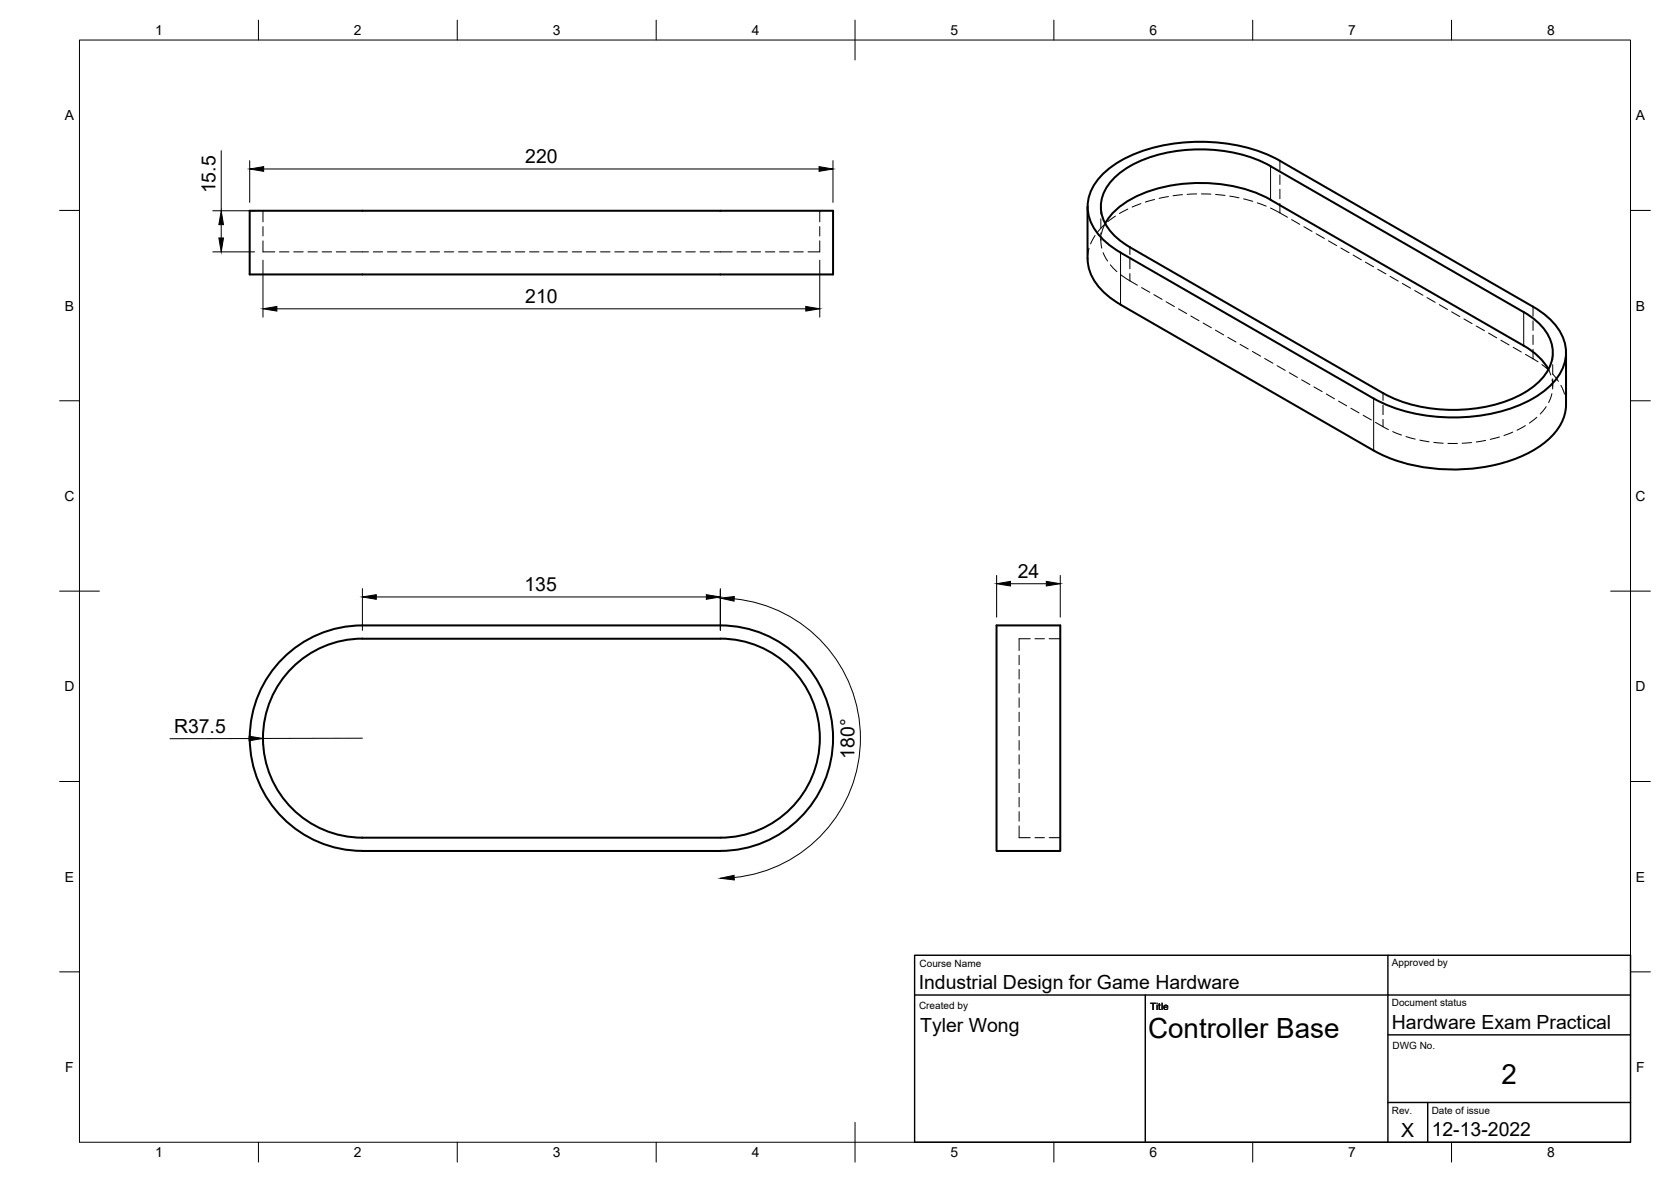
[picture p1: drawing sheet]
<svg xmlns="http://www.w3.org/2000/svg" width="420mm" height="297mm" viewBox="0 0 420 297" stroke-linecap="round" stroke-linejoin="round" font-family="sans-serif">
<!-- layer: Hidden -->
<g fill="none" stroke="#000" stroke-width=".25">
<path d="M66.1 53v2.8M66.1 56.9v2.4M206.1 53v2.8M206.1 56.9v2.4M275.3 59.2l-1.1 2.1M276.8 60l.2 2.4M276.8 52v1.8M276.8 55v2.4M276.8 58.6v1.8M277.7 56.5l-1.7 1.7M277.9 56.2l-1 2.6M280.5 54.3l-1.9 1.4"/>
<path d="M283.6 52.5l-2.1 1.2M286.9 51.2l-2.2 .8M290.3 50.1l-2.3 .7M293.8 49.4l-2.4 .5M297.3 48.9l-2.3 .3M300.9 48.7l-2.4 .1M302.1 48.7l2.4 .1M305.6 48.9l2.4 .2M309.2 49.3l2.3 .4M312.7 50l2.3 .6M316.1 51l2.3 .8M319.4 52.3l4.3 2.3"/>
<path d="M324.8 55.2l2 1.2M327.9 57l2 1.2M330.9 58.7l2.1 1.2M66.1 60.5v2.8h3M70.3 63.3h2.4M73.9 63.3h2.3M77.4 63.3h2.4M81 63.3h2.4M84.6 63.3h2.4M88.1 63.3h4.6M93.9 63.3h2.3M97.4 63.3h2.4"/>
<path d="M101 63.3h2.4M104.6 63.3h2.4M108.1 63.3h2.4M111.7 63.3h2.4M115.3 63.3h2.4M118.9 63.3h2.3M122.4 63.3h2.4M126 63.3h2.4M129.6 63.3h2.4M133.1 63.3h2.4M136.7 63.3h2.4M140.3 63.3h2.4"/>
<path d="M143.9 63.3h2.3M147.4 63.3h2.4M151 63.3h2.4M154.6 63.3h2.4M158.2 63.3h2.3M161.7 63.3h2.4M165.3 63.3h2.4M168.9 63.3h2.4M172.4 63.3h2.4M176 63.3h2.4M179.6 63.3h4.5M185.3 63.3h2.4"/>
<path d="M188.9 63.3h2.3M192.4 63.3h2.4M196 63.3h2.4M199.6 63.3h2.4M206.1 60.5v2.8h-2.9M273.8 62.4l-.3 2.6M277.4 63.5l1.1 2.1M279.2 66.6l1.6 1.7M281.8 69l4.2 2.7M287 72.3l2.1 1.2M290.1 74l2.1 1.2M293.2 75.8l2.1 1.2"/>
<path d="M296.3 77.6l2.1 1.2M299.4 79.4l2.1 1.2M334 60.5l2.1 1.2M337.1 62.3l2.1 1.2M340.2 64.1l2.1 1.2M343.3 65.9l2.1 1.2M346.4 67.7l2.1 1.1M349.5 69.5l2.1 1.1M352.6 71.2l2.1 1.2M355.7 73l2.1 1.2M358.8 74.8l2.1 1.2M361.9 76.6l2.1 1.2"/>
<path d="M365 78.4l2.1 1.2M302.5 81.2l2.1 1.2M305.6 83l2.1 1.2M308.7 84.8l2.1 1.1M311.8 86.5l2.1 1.2M314.9 88.3l2.1 1.2M318 90.1l2.1 1.2M321.1 91.9l2.1 1.2M324.2 93.7l2 1.2M327.3 95.4l2.1 1.2M330.4 97.2l2 1.2M333.5 99l2 1.2"/>
<path d="M368.1 80.1l2 1.2M371.2 81.9l2.1 1.2M374.3 83.7l2 1.2M377.4 85.5l2 1.2M380.5 87.3l2 1.2M383.6 89.1l3.1 1.8M387.7 91.6l1.8 1.5M389.3 92.8l.6 1.4M390.2 98.9l-.8 2.3M390.2 95.4l.2 2.4M390.4 94l1.5 1.8M390.4 88.6v1.9"/>
<path d="M390.4 91.6v2.4M390.4 95.2v1.9M392.5 96.8l.9 2.2M336.6 100.8l2 1.2M339.7 102.6l2 1.2M342.8 104.4l2 1.1M345.8 106.1l3.3 1.9M350.2 108.5l2.2 .8M353.5 109.7l2.3 .6M357 110.6l2.3 .4M360.5 111.2l2.4 .2M364.1 111.4h2.4"/>
<path d="M370 111.2l-2.4 .2M373.5 110.7l-2.3 .4M377 109.8l-2.3 .6M380.4 108.6l-2.3 .9M383.5 107l-2.1 1.1M386.4 104.9l-1.8 1.4M388.8 102.2l-1.5 1.8M393.6 100.2l.2 1.5M256.2 179v2.3M256.2 175.4v2.4M256.2 171.8v2.4M256.2 168.2v2.4"/>
<path d="M256.2 164.7v2.4M259 160.5h-2.8v3M260.2 160.5h2.4M263.8 160.5h2.8M256.2 196.8v2.4M256.2 193.3v2.3M256.2 189.7v2.4M256.2 186.1v2.4M256.2 182.5v2.4M256.2 207.5v3h2.8M256.2 204v2.4M256.2 200.4v2.4"/>
<path d="M260.2 210.5h2.4M263.8 210.5h2.8"/>
</g>
<!-- layer: Visible -->
<g fill="none" stroke="#000" stroke-width=".51">
<path d="M62.8 53h146.7v16h-146.7zM273.5 52v13M319.5 50.2l63.6 36.7a16 16 0 0 1 6.2 5.9M319.5 41.8l63.6 36.6M319.5 50.2a39.1 39.1 0 0 0-35.5 .1l-2.2 1.5a14.2 14.2 0 0 0-3.9 4.4M319.5 41.8a39.2 39.2 0 0 0-35.4 0 14 14 0 0 0-7.1 8.2 10 10 0 0 0 4.1 10l3 2.1 63.6 36.7a39.2 39.2 0 0 0 35.4 0 14 14 0 0 0 7.1-8.3 10 10 0 0 0-4-10l-3.1-2.1M273.5 65a12.7 12.7 0 0 0 5.8 9.9l2.5 1.7M281.7 76.6l63.7 36.6a44.8 44.8 0 0 0 32.8 3 24.4 24.4 0 0 0 13.6-8.6 10.6 10.6 0 0 0 2-5.9v-13.1M281.8 63.5a14.9 14.9 0 0 1-8.2-10.2 11.7 11.7 0 0 1 4.9-10.6 36 36 0 0 1 21.1-7 42.2 42.2 0 0 1 22.2 4.7l63.7 36.7a14.9 14.9 0 0 1 8.2 10.1 11.7 11.7 0 0 1-5 10.7 36 36 0 0 1-21.1 7 42.4 42.4 0 0 1-22.2-4.8l-63.7-36.6M181.1 157.2h-90a28.3 28.3 0 0 0-28.3 28.3 28.3 28.3 0 0 0 28.3 28.3l90 .1M181.1 157.2a28.3 28.3 0 0 1 28.4 28.3 28.3 28.3 0 0 1-28.4 28.3M250.6 157.2h16v56.7h-16z"/>
<path d="M91.1 160.5h90M91.1 160.5a25 25 0 0 0-25 25 25 25 0 0 0 25 25h90M181.1 160.5a25 25 0 0 1 25 25 25 25 0 0 1-25 25"/>
</g>
<!-- layer: Hidden Narrow -->
<g fill="none" stroke="#000" stroke-width=".25">
<path d="M321.8 40.4v2.4M321.8 44v2.4M321.8 47.5v2.4M321.8 51.1v2.4M284.1 62.1v1.9M284.1 65.2v2.3M284.1 68.7v1.9M385.5 77.1v2.3M347.7 98.8v1.8M385.5 80.6v2.4M385.5 84.2v2.4M385.5 87.8v2.4"/>
<path d="M347.7 101.8v2.4M347.7 105.4v1.8"/>
</g>
<!-- layer: Visible Narrow -->
<path d="M319.5 41.8v8.4M281.7 63.5v13.1M383.1 78.4v8.5M345.4 100.1v13.1" fill="none" stroke="#000" stroke-width=".25"/>
<!-- layer: BORDER -->
<g fill="none" stroke="#000" stroke-width=".25">
<path d="M20 10.1h390v276.9h-390zM65 5.1v5M115 5.1v5M165 5.1v5M215 5.1v10M265 5.1v5M315 5.1v5M365 5.1v5M15 52.9h5M410 52.9h5M15 100.7h5M410 100.7h5"/>
<path d="M15 148.6h10M405 148.6h10M15 196.4h5M410 196.4h5M15 244.2h5M410 244.2h5M65 287v5M115 287v5M165 287v5M215 282.1v9.9M265 287v5M315 287v5"/>
<path d="M365 287v5"/>
</g>
<!-- layer: TITLEBLOCK -->
<path d="M230 240.1h180v46.9h-180zM230 250h180M288 250v37M349 240.1v46.9M349 277.1h61M349 260.1h61M359 277.1v9.9" fill="none" stroke="#000" stroke-width=".36"/>
<!-- layer: FD_Dimensions -->
<g fill="none" stroke="#000" stroke-width=".25">
<path d="M55.6 37.9v15.1M53.5 53h10.5M55.6 56.5v3.3M62.8 40.4v10.5M66.3 42.5h139.7M209.4 40.4v10.5M53.5 63.3h10.5M66.1 65.4v14.3M69.6 77.6h133M206.1 65.4v14.3M91.1 147.9v10.5M94.6 150h83"/>
<path d="M181.1 147.9v10.5M184.6 150.5a35.2 35.2 0 0 1 31.7 35 35.2 35.2 0 0 1-31.7 35M250.6 144.6v10.5M254.1 146.7h9M266.6 144.6v10.5M62.6 185.6h-19.9M91.1 185.5l-25 .1"/>
</g>
<g fill="#000" stroke="#000" stroke-width=".25">
<path d="M55 59.8h1.2l-.6 3.5zM55.6 53l.6 3.5h-1.2zM62.8 42.5l3.5-.6v1.2zM206 41.9l3.4 .6-3.4 .6zM66.1 77.6l3.5-.6v1.2zM202.6 77l3.5 .6-3.5 .6zM91.1 150l3.5-.6v1.2zM177.6 149.4l3.5 .6-3.5 .6zM181.1 150.3l3.5-.4v1.2zM250.6 146.7l3.5-.6v1.2zM263.1 146.1l3.5 .6-3.5 .6zM62.6 185l3.5 .6-3.5 .6z"/>
<path d="M181.1 220.7l3.5-.7v1.1z"/>
</g>
<g font-size="7">
<text x="288.7" y="261">Controller Base</text>
<text x="377.5" y="272.3">2</text>
</g>
<g font-size="4.9">
<text x="132.1" y="41">220</text>
<text x="54.2" y="48.6" transform="rotate(-90 54.2 48.6)">15.5</text>
<text x="132.1" y="76.1">210</text>
<text x="131.9" y="148.6">135</text>
<text x="255.9" y="145.3">24</text>
<text x="43.8" y="184.2">R37.5</text>
<text x="214.9" y="190.7" transform="rotate(-90 214.9 190.7)">180°</text>
<text x="231" y="248.5">Industrial Design for Game Hardware</text>
<text x="231.4" y="259.3">Tyler Wong</text>
<text x="350" y="258.6">Hardware Exam Practical</text>
<text x="352.3" y="285.7">X</text>
<text x="360" y="285.5">12-13-2022</text>
</g>
<g font-size="3.5">
<text x="39" y="8.8">1</text>
<text x="89" y="8.8">2</text>
<text x="139" y="8.8">3</text>
<text x="189" y="8.8">4</text>
<text x="239" y="8.8">5</text>
<text x="289" y="8.8">6</text>
<text x="339" y="8.8">7</text>
<text x="389" y="8.8">8</text>
<text x="16.3" y="30.2">A</text>
<text x="411.3" y="30.2">A</text>
<text x="16.3" y="78">B</text>
<text x="411.3" y="78">B</text>
<text x="16.2" y="125.9">C</text>
<text x="411.2" y="125.9">C</text>
<text x="16.2" y="173.7">D</text>
<text x="411.2" y="173.7">D</text>
<text x="16.3" y="221.6">E</text>
<text x="411.3" y="221.6">E</text>
<text x="16.4" y="269.4">F</text>
<text x="411.4" y="269.4">F</text>
<text x="39" y="290.8">1</text>
<text x="89" y="290.8">2</text>
<text x="139" y="290.8">3</text>
<text x="189" y="290.8">4</text>
<text x="239" y="290.8">5</text>
<text x="289" y="290.8">6</text>
<text x="339" y="290.8">7</text>
<text x="389" y="290.8">8</text>
</g>
<g font-size="2.5">
<text x="231.2" y="242.9">Course Name</text>
<text x="350" y="242.9">Approved by</text>
<text x="231.1" y="253.7">Created by</text>
<text x="289.2" y="253.7">Title</text>
<text x="350" y="252.8">Document status</text>
<text x="350.1" y="263.7">DWG No.</text>
<text x="350" y="279.9">Rev.</text>
<text x="360" y="279.9">Date of issue</text>
</g>
</svg>
